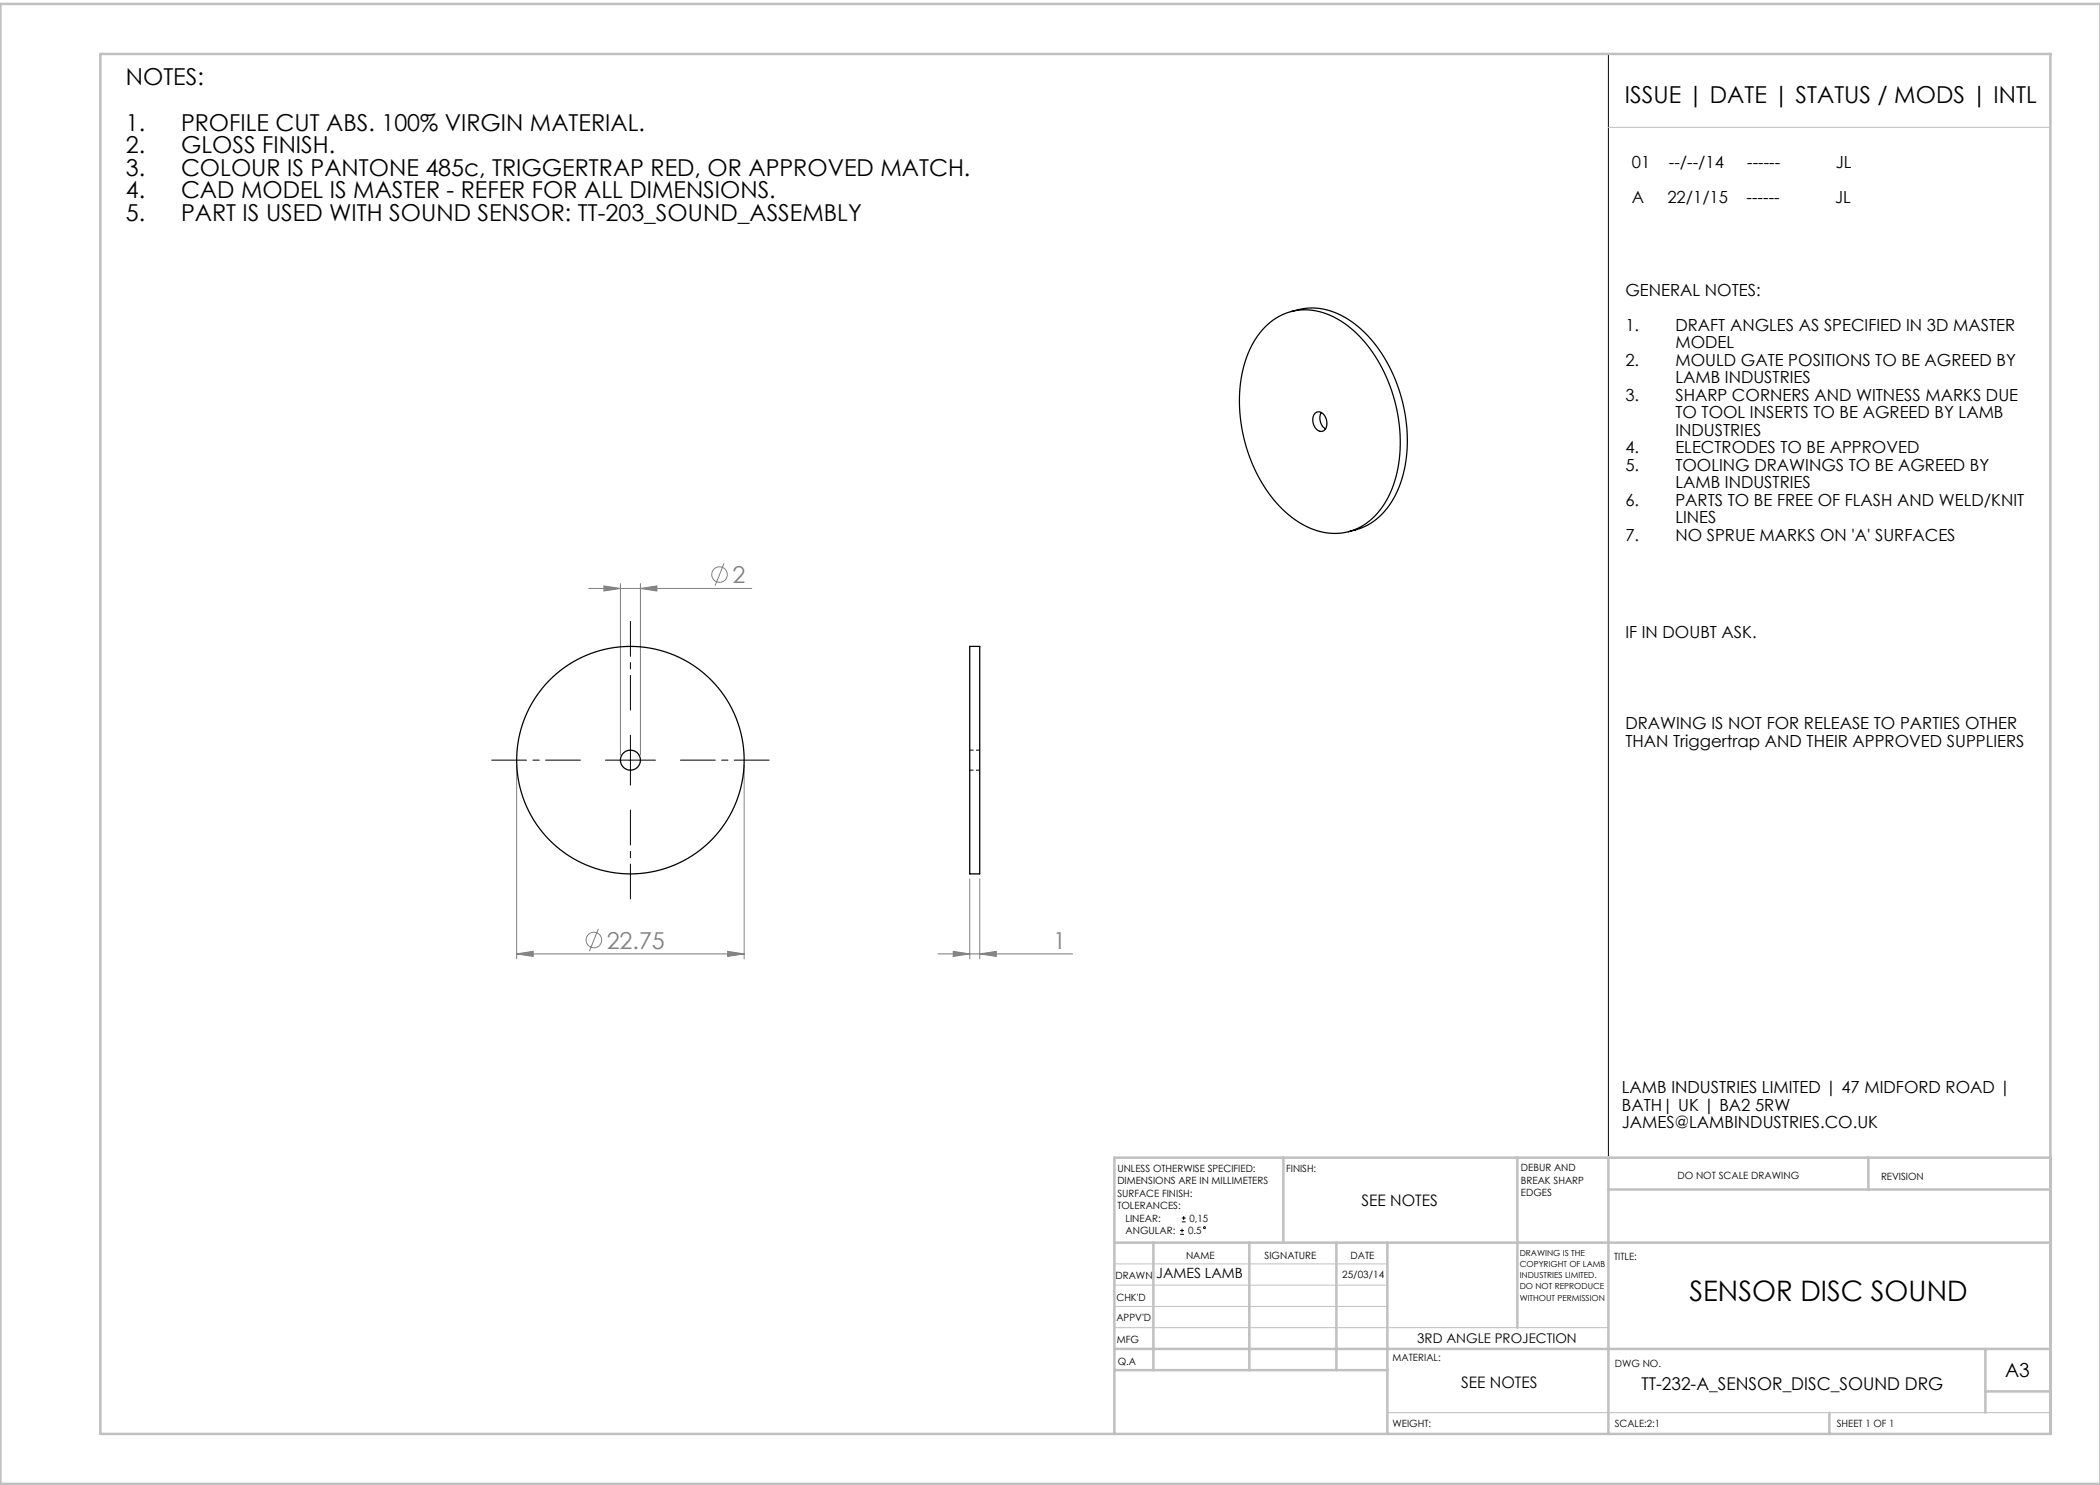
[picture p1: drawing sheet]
<svg xmlns="http://www.w3.org/2000/svg" width="420mm" height="297mm" viewBox="0 0 420 297" stroke-linecap="round" stroke-linejoin="round" font-family="sans-serif">
<g fill="none" stroke="#808080" stroke-width=".2">
<path d="M117.7 117.7h32.7M120.8 117.2l3.3 .5-3.3 .5zM124.1 116.7v34.3M128.1 117.7l3.3-.5v1zM128.1 116.7v34.3M144.8 112.7l-1.8 4.4M103.3 153v38.8M148.8 153v38.8M193.9 175.8v16M195.9 175.8v16M103.3 190.8l3.3-.5v1zM103.3 190.8h45.5"/>
<path d="M119.7 185.8l-1.8 4.4M145.5 190.3l3.3 .5-3.3 .5zM187.6 190.8h26.9M190.6 190.3l3.3 .5-3.3 .5zM195.9 190.8l3.3-.5v1z"/>
<circle cx="143.9" cy="114.9" r="1.56"/>
<circle cx="118.8" cy="188" r="1.56"/>
</g>
<g fill="none" stroke="#000" stroke-width=".2">
<path d="M321.7 10.8v220.7M121.1 152h10M126.1 147v10M236 246.9h.8M236 246.1h.8M236.4 244.4h.7M236.4 243.6h.7M236.4 245.7v.8M236.7 243.2v.8"/>
<circle cx="240.9" cy="245.5" r=".19"/>
</g>
<path d="M116.1 152h-17.8M126.1 142v-17.7M136.1 152h17.7M126.1 162v17.8" fill="none" stroke="#000" stroke-width=".2" stroke-dasharray="15.2 1.3 1.3 1.3" stroke-dashoffset="8.3"/>
<path d="M321.7 25.5h88.4M222.9 257h54.6M222.9 252.8h54.6M222.9 265.5h98.8M222.9 261.3h54.6M277.5 282.5h132.6" fill="none" stroke="#c0c0c0" stroke-width=".2"/>
<g fill="none" stroke="#c0c0c0" stroke-width=".5">
<path d="M20.1 10.8h390v276h-390zM420 .8h-419.9v296h419.9M256.7 231.5v17M303.5 231.5v34M321.7 231.5v55.3M321.7 237.9h88.4M373.7 231.5v6.4M410.1 231.5h-187.2v55.3M222.9 248.5h187.2M230.7 248.5v25.5M249.9 248.5v25.5M267.3 248.5v25.5"/>
<path d="M277.5 248.5v38.3M222.9 274h54.6M222.9 269.8h187.2M397.1 269.8v12.7M397.1 278.3h13M365.9 282.5v4.3"/>
</g>
<g fill="#808080">
<path d="M103.3 190.8l3.3-.5v1zM145.5 190.3l3.3 .5-3.3 .5zM120.8 117.2l3.3 .5-3.3 .5zM128.1 117.7l3.3-.5v1z"/>
<path d="M190.6 190.3l3.3 .5-3.3 .5zM195.9 190.8l3.3-.5v1z"/>
</g>
<g fill="none" stroke="#000" stroke-width=".25">
<path d="M253 65.4a11.5 11.5 0 0 1 14.5-1.6 26.1 26.1 0 0 1 11.2 15.4 28 28 0 0 1-1 20.2 11.9 11.9 0 0 1-11.6 7.3 17.5 17.5 0 0 1-12-7.6 31.1 31.1 0 0 1-4.8-27.5 16.9 16.9 0 0 1 3.7-6.2zM258.3 62.3a13.1 13.1 0 0 1 12.7 2.5 29.7 29.7 0 0 1 10.4 20.9 22.6 22.6 0 0 1-4.5 16.6 12.1 12.1 0 0 1-7.2 4M263 82.7a1.4 1.4 0 0 1 2.2 1 1.84 1.84 0 0 1-.8 2.6 2.22 2.22 0 0 1-1.7-3zM264.3 82.5a2.56 2.56 0 0 0 .8 3.3M193.9 129.3h2v45.5h-2z"/>
<circle cx="126.1" cy="152" r="22.8"/>
<circle cx="126.1" cy="152" r="2"/>
</g>
<path d="M193.9 154h2M195.9 150h-2" fill="none" stroke="#000" stroke-width=".2" stroke-dasharray="1.3 .6" stroke-dashoffset=".6"/>
<text font-size="5.6" x="337.9" y="260.2">SENSOR DISC SOUND</text>
<g font-size="4.7">
<text x="25.2" y="17.1">NOTES:</text>
<text x="325" y="20.5">ISSUE | DATE | STATUS / MODS | INTL</text>
<text x="25.2" y="26.1">1.</text>
<text x="36.2" y="26.1">PROFILE CUT ABS. 100% VIRGIN MATERIAL.</text>
<text x="25.2" y="30.6">2.</text>
<text x="25.2" y="35.2">3.</text>
<text x="36.2" y="30.6">GLOSS FINISH.</text>
<text x="36.2" y="35.2">COLOUR IS PANTONE 485c, TRIGGERTRAP RED, OR APPROVED MATCH.</text>
<text x="25.2" y="39.7">4.</text>
<text x="36.2" y="39.7">CAD MODEL IS MASTER - REFER FOR ALL DIMENSIONS.</text>
<text x="25.2" y="44.2">5.</text>
<text x="36.2" y="44.2">PART IS USED WITH SOUND SENSOR: TT-203_SOUND_ASSEMBLY</text>
</g>
<g font-size="4.7" fill="#808080">
<text x="146.5" y="116.6">2</text>
<text x="121.3" y="189.7">22.75</text>
<text x="210.7" y="189.8">1</text>
</g>
<text font-size="3.9" x="401" y="275.4">A3</text>
<text font-size="3.5" x="328.3" y="278.1">TT-232-A_SENSOR_DISC_SOUND DRG</text>
<g font-size="3.3">
<text x="326.4" y="33.5">01</text>
<text x="333.8" y="33.5">--/--/14</text>
<text x="349.4" y="33.5">------</text>
<text x="367.2" y="33.5">JL</text>
<text x="326.4" y="40.5">A</text>
<text x="333.5" y="40.5">22/1/15</text>
<text x="349.3" y="40.5">------</text>
<text x="367" y="40.5">JL</text>
<text x="325.1" y="59.2">GENERAL NOTES:</text>
<text x="325.1" y="66.2">1.</text>
<text x="335.1" y="66.2">DRAFT ANGLES AS SPECIFIED IN 3D MASTER</text>
<text x="335.1" y="69.7">MODEL</text>
<text x="325.1" y="73.2">2.</text>
<text x="335.1" y="73.2">MOULD GATE POSITIONS TO BE AGREED BY</text>
<text x="335.1" y="76.7">LAMB INDUSTRIES</text>
<text x="325.1" y="80.2">3.</text>
<text x="335.1" y="80.2">SHARP CORNERS AND WITNESS MARKS DUE</text>
<text x="335.1" y="83.7">TO TOOL INSERTS TO BE AGREED BY LAMB</text>
<text x="335.1" y="87.2">INDUSTRIES</text>
<text x="325.1" y="90.7">4.</text>
<text x="325.1" y="94.2">5.</text>
<text x="335.1" y="90.7">ELECTRODES TO BE APPROVED</text>
<text x="335.1" y="94.2">TOOLING DRAWINGS TO BE AGREED BY</text>
<text x="325.1" y="101.2">6.</text>
<text x="335.1" y="97.7">LAMB INDUSTRIES</text>
<text x="335.1" y="101.2">PARTS TO BE FREE OF FLASH AND WELD/KNIT</text>
<text x="335.1" y="104.7">LINES</text>
<text x="325.1" y="108.2">7.</text>
<text x="335.1" y="108.2">NO SPRUE MARKS ON 'A' SURFACES</text>
<text x="325.1" y="127.6">IF IN DOUBT ASK.</text>
<text x="325.1" y="145.9">DRAWING IS NOT FOR RELEASE TO PARTIES OTHER</text>
<text x="325.1" y="149.4">THAN Triggertrap AND THEIR APPROVED SUPPLIERS</text>
<text x="324.4" y="218.7">LAMB INDUSTRIES LIMITED | 47 MIDFORD ROAD |</text>
<text x="324.4" y="222.2">BATH| UK | BA2 5RW</text>
<text x="324.4" y="225.7">JAMES@LAMBINDUSTRIES.CO.UK</text>
</g>
<g font-size="3.2">
<text x="272.3" y="241.2">SEE NOTES</text>
<text x="292.2" y="277.7">SEE NOTES</text>
</g>
<text font-size="2.8" x="231.2" y="255.6">JAMES LAMB</text>
<text font-size="2.7" x="283.5" y="268.5">3RD ANGLE PROJECTION</text>
<g font-size="2">
<text x="223.5" y="234.4">UNLESS OTHERWISE SPECIFIED:</text>
<text x="223.5" y="236.9">DIMENSIONS ARE IN MILLIMETERS</text>
<text x="223.5" y="239.4">SURFACE FINISH:</text>
<text x="257.2" y="234.4">FINISH:</text>
<text x="304.2" y="234.3">DEBUR AND</text>
<text x="304.2" y="236.8">BREAK SHARP</text>
<text x="304.2" y="239.3">EDGES</text>
<text x="335.5" y="235.8">DO NOT SCALE DRAWING</text>
<text x="376.2" y="236">REVISION</text>
<text x="223.5" y="241.9">TOLERANCES:</text>
<text x="225.1" y="244.4">LINEAR:</text>
<text x="237.9" y="244.4">0,15</text>
<text x="225.1" y="246.9">ANGULAR:</text>
<text x="237.2" y="251.8">NAME</text>
<text x="237.6" y="246.9">0.5</text>
<text x="252.9" y="251.7">SIGNATURE</text>
<text x="270.1" y="251.7">DATE</text>
<text x="223.1" y="255.9">DRAWN</text>
<text x="268.4" y="255.6">25/03/14</text>
<text x="322.8" y="252">TITLE:</text>
<text x="223.3" y="260.1">CHK'D</text>
<text x="223.3" y="264.2">APPV'D</text>
<text x="223.3" y="268.6">MFG</text>
<text x="223.5" y="272.9">Q.A</text>
<text x="278.5" y="272.3">MATERIAL:</text>
<text x="323" y="273.4">DWG NO.</text>
<text x="278.5" y="285.3">WEIGHT:</text>
<text x="323" y="285.4">SCALE:2:1</text>
<text x="367.4" y="285.4">SHEET 1 OF 1</text>
</g>
<g font-size="1.7">
<text x="303.9" y="251.1">DRAWING IS THE</text>
<text x="303.9" y="253.4">COPYRIGHT OF LAMB</text>
<text x="303.9" y="255.6">INDUSTRIES LIMITED.</text>
<text x="303.9" y="257.9">DO NOT REPRODUCE</text>
<text x="303.9" y="260.1">WITHOUT PERMISSION</text>
</g>
</svg>
